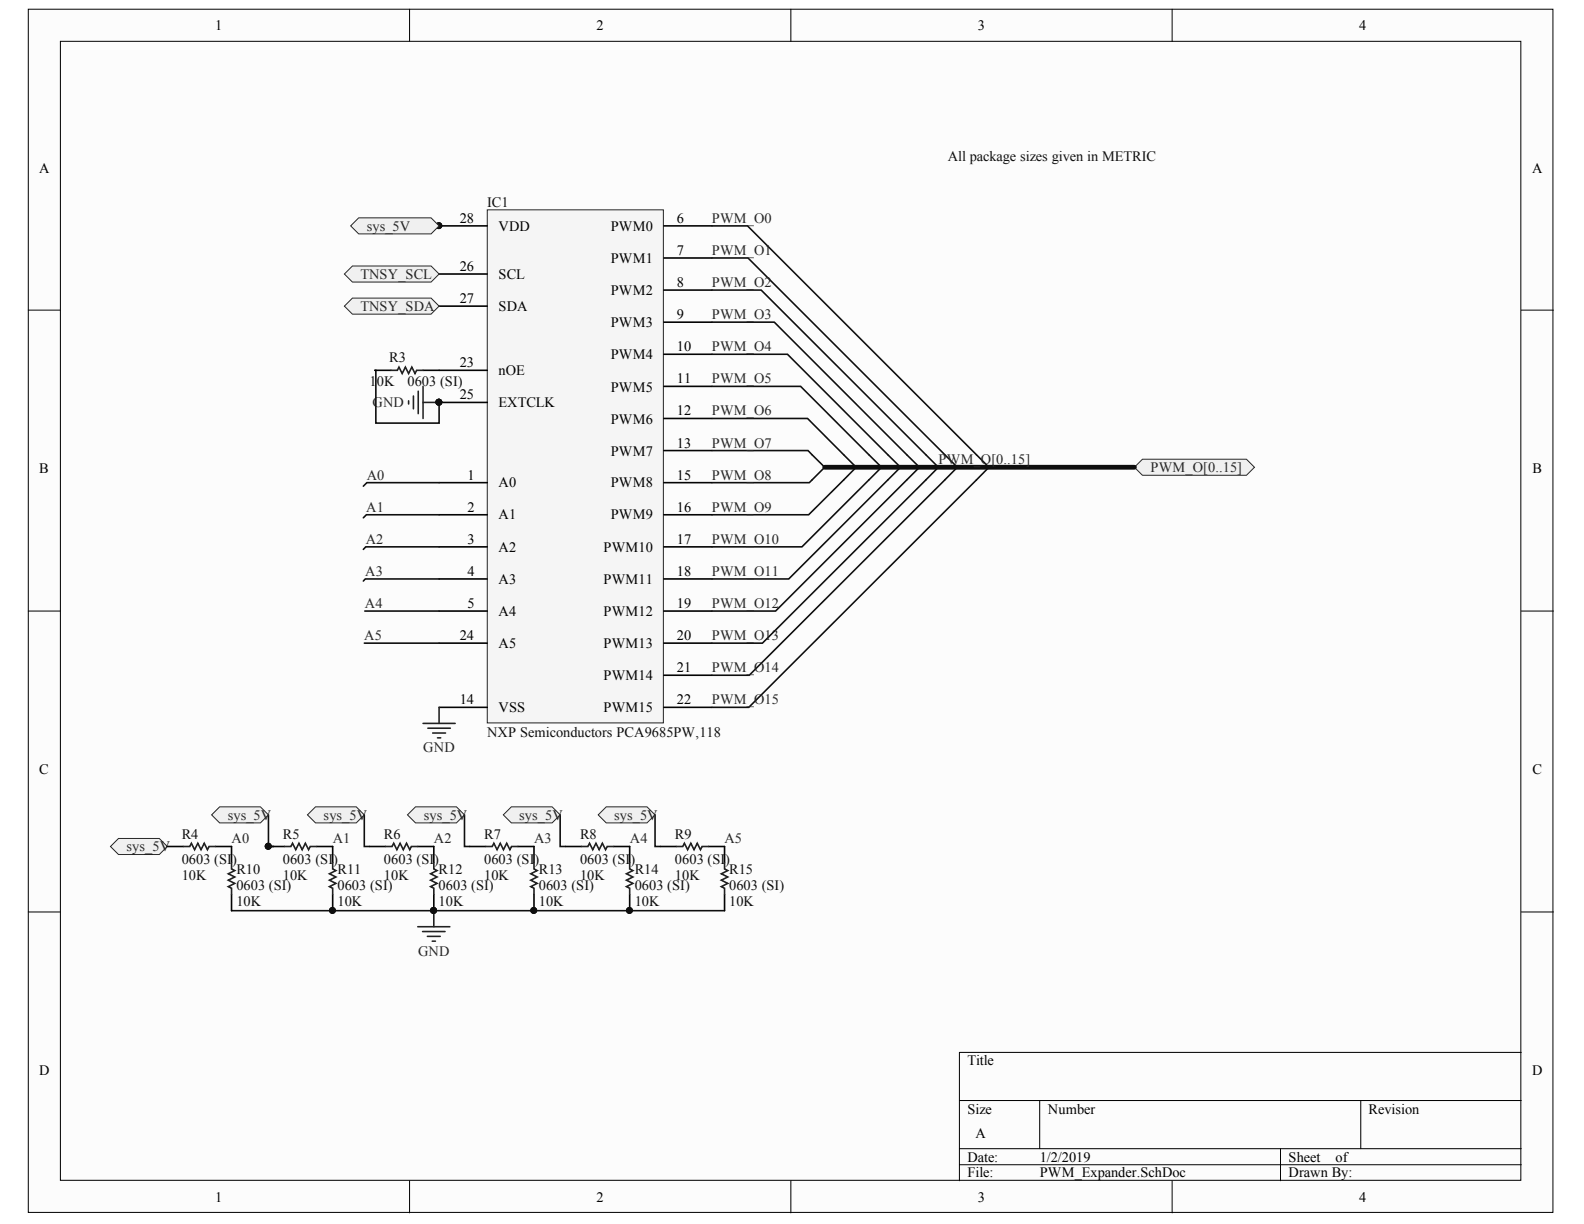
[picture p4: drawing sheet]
<svg xmlns="http://www.w3.org/2000/svg" width="279mm" height="216mm" viewBox="0 0 279 216" stroke-linecap="round" stroke-linejoin="round" font-family="sans-serif">
<g fill="#fcfcfc" stroke="#000" stroke-width=".18">
<path d="M5 1.6h268.9v212.3h-268.9z"/>
<path d="M10.7 7.3h257.6v200.9h-257.6z"/>
</g>
<g fill="none" stroke="#000" stroke-width=".18">
<path d="M72.2 1.6v5.7M139.5 1.6v5.7M206.8 1.6v5.7M5 54.7h5.7M268.3 54.7h5.7M5 107.8h5.7M268.3 107.8h5.7M5 160.9h5.7M268.3 160.9h5.7M169.2 194.1h99.1M183.4 194.1v8.5M240 194.1v8.5"/>
<path d="M268.3 185.6h-99.1v22.7M72.2 208.3v5.6M139.5 208.3v5.6M169.2 202.6h99.1M169.2 205.4h99.1M206.8 208.3v5.6M225.9 202.6v5.7"/>
</g>
<path d="M85.9 37h31.1v90.5h-31.1z" fill="#f5f5f5" stroke="#262626" stroke-width=".18"/>
<g fill="none" stroke="#000" stroke-width=".28">
<path d="M77.5 39.8h8.4M117.1 39.8h8.5M77.5 48.3h8.4M77.5 54h8.4M117.1 45.5h8.5M117.1 51.2h8.5M117.1 56.8h8.5M77.5 65.3h8.4M77.5 71h8.4M117.1 62.5h8.5M117.1 68.2h8.5M117.1 73.8h8.5"/>
<path d="M117.1 79.5h8.5M77.5 85.1h8.4M77.5 90.8h8.4M77.5 96.5h8.4M117.1 85.1h8.5M117.1 90.8h8.5M117.1 96.5h8.5M77.5 102.1h8.4M77.5 107.8h8.4M77.5 113.4h8.4M117.1 102.1h8.5M117.1 107.8h8.5"/>
<path d="M117.1 113.4h8.5M117.1 119.1h8.5M77.5 124.8h8.4M117.1 124.8h8.5"/>
</g>
<g fill="#0e0e0e" stroke="#0e0e0e" stroke-width=".18">
<circle cx="77.4" cy="70.9" r=".52"/>
<circle cx="77.4" cy="39.8" r=".52"/>
</g>
<g fill="#f0f0f0" stroke="#262626" stroke-width=".18">
<path d="M60.7 48.3l1.5-1.4h13.8l1.5 1.4-1.5 1.5h-13.8z" fill-rule="evenodd"/>
<path d="M60.7 54l1.5-1.4h13.8l1.5 1.4-1.5 1.4h-13.8z" fill-rule="evenodd"/>
</g>
<g fill="none" stroke="#262626" stroke-width=".28">
<path d="M72.1 70.7v.6M72.9 69.8v2.3M73.8 69v4M74.6 68.2v5.6M74.6 71h2.9M74.6 127.6h5.7M75.5 128.4h3.9M76.3 129.3h2.3M77.2 130.1h.5M77.5 124.8v2.8M73.7 163.5h5.7M74.5 164.3h4"/>
<path d="M75.4 165.2h2.3M76.2 166h.6M76.5 160.6v2.9"/>
</g>
<g fill="#0e0e0e" stroke="#0e0e0e" stroke-width=".18">
<circle cx="77.4" cy="70.9" r=".52"/>
<circle cx="76.5" cy="160.6" r=".52"/>
</g>
<path d="M66.1 65.3h.2v9.3h11.2v-3.6M40.8 160.6h87" fill="none" stroke="#0e0e0e" stroke-width=".28"/>
<path d="M19.5 149.3l1.4-1.4h7.2l1.4 1.4-1.4 1.4h-7.2z" fill-rule="evenodd" fill="#f0f0f0" stroke="#262626" stroke-width=".18"/>
<path d="M47.4 143.7v5.6h.9M64.3 143.7v5.6h.9M81.9 143.7v5.6h1M98.8 143.7v5.6h.9M115.5 143.7v5.6h1" fill="none" stroke="#0e0e0e" stroke-width=".28"/>
<circle cx="47.3" cy="149.3" r=".52" fill="#0e0e0e" stroke="#0e0e0e" stroke-width=".18"/>
<g fill="#f0f0f0" stroke="#262626" stroke-width=".18">
<path d="M37.3 143.7l1.4-1.4h7.2l1.5 1.4-1.5 1.5h-7.2z" fill-rule="evenodd"/>
<path d="M54.2 143.7l1.4-1.4h7.2l1.5 1.4-1.5 1.5h-7.2z" fill-rule="evenodd"/>
<path d="M71.9 143.7l1.4-1.4h7.2l1.4 1.4-1.4 1.5h-7.2z" fill-rule="evenodd"/>
<path d="M88.8 143.7l1.4-1.4h7.2l1.4 1.4-1.4 1.5h-7.2z" fill-rule="evenodd"/>
<path d="M105.5 143.7l1.4-1.4h7.2l1.4 1.4-1.4 1.5h-7.2z" fill-rule="evenodd"/>
<path d="M200.1 82.4l1.4-1.4h18.4l1.4 1.4-1.4 1.4h-18.4z" fill-rule="evenodd"/>
</g>
<path d="M145.5 82.4h54.6" fill="none" stroke="#0e0e0e" stroke-width=".85"/>
<g fill="none" stroke="#0e0e0e" stroke-width=".28">
<path d="M125.6 39.8h6.3l42.5 42.6-42.3 42.4h-6.5M125.6 45.5h6.3l37 36.9-36.7 36.7h-6.6M125.6 51.2h8.7l31.2 31.2-31 31h-8.9M125.6 56.8h11l25.6 25.6-25.4 25.4h-11.2M125.6 62.5h13.3l19.9 19.9-19.7 19.7h-13.5M125.6 68.2h15.6l14.3 14.2-14 14.1h-15.9M125.6 73.8h16.8l8.6 8.6-8.4 8.4h-17M125.6 79.5h16.9l3 2.9-2.7 2.7h-17.2M77.5 85.1h-12.8l-.6 .7M77.5 90.8h-12.9l-.5 .5M77.5 96.5h-13l-.4 .4M64.3 113.4h13.2"/>
<path d="M64.3 107.8h13.2M77.5 102.1h-13.1l-.3 .4"/>
</g>
<path d="M61.9 39.8l1.4-1.4h12.7l1.5 1.4-1.5 1.5h-12.7z" fill-rule="evenodd" fill="#f0f0f0" stroke="#262626" stroke-width=".18"/>
<g fill="none" stroke="#000" stroke-width=".28">
<path d="M66.1 65.3h2.9M74.6 65.3h2.9M29.5 149.3h2.8M38 149.3h2.8v2.8M40.8 157.8v2.8M47.4 149.3h2.8M55.8 149.3h2.9v2.8M58.7 157.8v2.8M65.2 149.3h2.8M73.7 149.3h2.8v2.8M76.5 157.8v2.8M82.9 149.3h2.8"/>
<path d="M91.4 149.3h2.8v2.8M94.2 157.8v2.8M99.7 149.3h2.9M108.2 149.3h2.9v2.8M111.1 157.8v2.8M116.5 149.3h2.8M125 149.3h2.8v2.8M127.8 157.8v2.8"/>
</g>
<g fill="none" stroke="#1c1c1c" stroke-width=".28">
<path d="M69 65.3h1.1l.3-.5 .5 1.1 .6-1.1 .6 1.1 .5-1.1 .6 1.1 .3-.6h1.1M32.3 149.3h1.2l.3-.6 .5 1.2 .6-1.2 .6 1.2 .5-1.2 .6 1.2 .3-.6h1.1M40.8 152.1v1.2l.6 .3-1.1 .5 1.1 .6-1.1 .6 1.1 .5-1.1 .6 .5 .3v1.1M50.2 149.3h1.1l.3-.6 .6 1.2 .5-1.2 .6 1.2 .6-1.2 .5 1.2 .3-.6h1.1M58.7 152.1v1.2l.5 .3-1.1 .5 1.1 .6-1.1 .6 1.1 .5-1.1 .6 .6 .3v1.1M68 149.3h1.2l.2-.6 .6 1.2 .6-1.2 .5 1.2 .6-1.2 .6 1.2 .3-.6h1.1M76.5 152.1v1.2l.6 .3-1.1 .5 1.1 .6-1.1 .6 1.1 .5-1.1 .6 .5 .3v1.1M85.7 149.3h1.1l.3-.6 .6 1.2 .5-1.2 .6 1.2 .6-1.2 .5 1.2 .3-.6h1.2M94.2 152.1v1.2l.6 .3-1.2 .5 1.2 .6-1.2 .6 1.2 .5-1.2 .6 .6 .3v1.1M102.6 149.3h1.1l.3-.6 .6 1.2 .5-1.2 .6 1.2 .6-1.2 .5 1.2 .3-.6h1.1M111.1 152.1v1.2l.5 .3-1.1 .5 1.1 .6-1.1 .6 1.1 .5-1.1 .6 .6 .3v1.1M119.3 149.3h1.1l.3-.6 .6 1.2 .6-1.2 .5 1.2 .6-1.2 .6 1.2 .2-.6h1.2"/>
<path d="M127.8 152.1v1.2l.6 .3-1.2 .5 1.2 .6-1.2 .6 1.2 .5-1.2 .6 .6 .3v1.1"/>
</g>
<g fill="#0e0e0e" stroke="#0e0e0e" stroke-width=".18">
<circle cx="47.3" cy="149.3" r=".52"/>
<circle cx="58.6" cy="160.6" r=".52"/>
<circle cx="76.5" cy="160.6" r=".52"/>
<circle cx="94.1" cy="160.6" r=".52"/>
<circle cx="111" cy="160.6" r=".52"/>
</g>
<g font-size="2.5">
<text x="38" y="5.3">1</text>
<text x="105.2" y="5.3">2</text>
<text x="172.5" y="5.3">3</text>
<text x="239.7" y="5.3">4</text>
<text x="6.9" y="30.4">A</text>
<text x="270.2" y="30.4">A</text>
<text x="81.1" y="39.3">28</text>
<text x="87.9" y="40.7">VDD</text>
<text x="107.7" y="40.7">PWM0</text>
<text x="119.4" y="39.3">6</text>
<text x="81.1" y="47.8">26</text>
<text x="107.7" y="46.4">PWM1</text>
<text x="119.4" y="45">7</text>
<text x="81.1" y="53.4">27</text>
<text x="87.9" y="49.2">SCL</text>
<text x="107.7" y="52.1">PWM2</text>
<text x="119.4" y="50.6">8</text>
<text x="87.9" y="54.9">SDA</text>
<text x="107.7" y="57.7">PWM3</text>
<text x="119.4" y="56.3">9</text>
<text x="81.1" y="64.8">23</text>
<text x="107.7" y="63.4">PWM4</text>
<text x="119.4" y="62">10</text>
<text x="81.1" y="70.4">25</text>
<text x="87.9" y="66.2">nOE</text>
<text x="87.9" y="71.9">EXTCLK</text>
<text x="107.7" y="69.1">PWM5</text>
<text x="119.4" y="67.6">11</text>
<text x="107.7" y="74.7">PWM6</text>
<text x="119.4" y="73.3">12</text>
<text x="6.9" y="83.5">B</text>
<text x="107.7" y="80.4">PWM7</text>
<text x="119.4" y="79">13</text>
<text x="270.3" y="83.5">B</text>
<text x="82.4" y="84.6">1</text>
<text x="87.9" y="86">A0</text>
<text x="107.7" y="86">PWM8</text>
<text x="119.4" y="84.6">15</text>
<text x="82.4" y="90.3">2</text>
<text x="82.4" y="95.9">3</text>
<text x="87.9" y="91.6">A1</text>
<text x="107.7" y="91.6">PWM9</text>
<text x="119.4" y="90.3">16</text>
<text x="119.4" y="95.9">17</text>
<text x="82.4" y="101.6">4</text>
<text x="87.9" y="97.3">A2</text>
<text x="106.5" y="97.3">PWM10</text>
<text x="119.4" y="101.6">18</text>
<text x="82.4" y="107.3">5</text>
<text x="87.9" y="103">A3</text>
<text x="106.5" y="103">PWM11</text>
<text x="119.4" y="107.3">19</text>
<text x="81.1" y="112.9">24</text>
<text x="87.9" y="108.6">A4</text>
<text x="106.5" y="108.6">PWM12</text>
<text x="119.4" y="112.9">20</text>
<text x="87.9" y="114.3">A5</text>
<text x="106.5" y="114.3">PWM13</text>
<text x="106.5" y="119.9">PWM14</text>
<text x="119.4" y="118.6">21</text>
<text x="81.1" y="124.3">14</text>
<text x="87.9" y="125.6">VSS</text>
<text x="106.5" y="125.6">PWM15</text>
<text x="119.4" y="124.3">22</text>
<text x="6.9" y="136.6">C</text>
<text x="270.3" y="136.6">C</text>
<text x="6.9" y="189.7">D</text>
<text x="170.6" y="187.9">Title</text>
<text x="270.2" y="189.7">D</text>
<text x="170.6" y="196.4">Size</text>
<text x="184.8" y="196.4">Number</text>
<text x="241.4" y="196.4">Revision</text>
<text x="172.1" y="200.7">A</text>
<text x="170.6" y="204.9">Date:</text>
<text x="170.6" y="207.7">File:</text>
<text x="183.4" y="204.9">1/2/2019</text>
<text x="183.4" y="207.7">PWM_Expander.SchDoc</text>
<text x="227.3" y="204.9">Sheet</text>
<text x="227.3" y="207.7">Drawn By:</text>
<text x="235.6" y="204.9">of</text>
<text x="38" y="212">1</text>
<text x="105.2" y="212">2</text>
<text x="172.5" y="212">3</text>
<text x="239.7" y="212">4</text>
</g>
<g font-size="2.5" fill="#0e0e0e">
<text x="167.2" y="28.4">All package sizes given in METRIC</text>
<text x="85.9" y="36.4">IC1</text>
<text x="68.7" y="63.9">R3</text>
<text x="65.2" y="68.1">10K</text>
<text x="71.9" y="68.1">0603 (SI)</text>
<text x="85.9" y="129.9">NXP Semiconductors PCA9685PW,118</text>
<text x="32" y="147.9">R4</text>
<text x="49.9" y="147.9">R5</text>
<text x="67.7" y="147.9">R6</text>
<text x="85.4" y="147.9">R7</text>
<text x="102.3" y="147.9">R8</text>
<text x="119.1" y="147.9">R9</text>
<text x="32" y="152.4">0603 (SI)</text>
<text x="32" y="155.3">10K</text>
<text x="41.7" y="154.1">R10</text>
<text x="49.9" y="152.4">0603 (SI)</text>
<text x="49.9" y="155.3">10K</text>
<text x="59.5" y="154.1">R11</text>
<text x="67.7" y="152.4">0603 (SI)</text>
<text x="67.7" y="155.3">10K</text>
<text x="77.4" y="154.1">R12</text>
<text x="85.4" y="152.4">0603 (SI)</text>
<text x="85.4" y="155.3">10K</text>
<text x="95" y="154.1">R13</text>
<text x="102.3" y="152.4">0603 (SI)</text>
<text x="102.3" y="155.3">10K</text>
<text x="112" y="154.1">R14</text>
<text x="119.1" y="152.4">0603 (SI)</text>
<text x="119.1" y="155.3">10K</text>
<text x="128.6" y="154.1">R15</text>
<text x="41.7" y="157">0603 (SI)</text>
<text x="41.7" y="159.8">10K</text>
<text x="59.5" y="157">0603 (SI)</text>
<text x="59.5" y="159.8">10K</text>
<text x="77.4" y="157">0603 (SI)</text>
<text x="77.4" y="159.8">10K</text>
<text x="95" y="157">0603 (SI)</text>
<text x="95" y="159.8">10K</text>
<text x="112" y="157">0603 (SI)</text>
<text x="112" y="159.8">10K</text>
<text x="128.6" y="157">0603 (SI)</text>
<text x="128.6" y="159.8">10K</text>
</g>
<g font-size="2.5" fill="#262626">
<text x="64.7" y="40.7">sys_5V</text>
<text x="125.6" y="39.3">PWM_O0</text>
<text x="125.6" y="45">PWM_O1</text>
<text x="63.6" y="49.2">TNSY_SCL</text>
<text x="125.6" y="50.6">PWM_O2</text>
<text x="63.6" y="54.9">TNSY_SDA</text>
<text x="125.6" y="56.3">PWM_O3</text>
<text x="125.6" y="62">PWM_O4</text>
<text x="65.7" y="71.9">GND</text>
<text x="125.6" y="67.6">PWM_O5</text>
<text x="125.6" y="73.3">PWM_O6</text>
<text x="125.6" y="79">PWM_O7</text>
<text x="165.6" y="81.9">PWM_O[0..15]</text>
<text x="202.9" y="83.3">PWM_O[0..15]</text>
<text x="64.7" y="84.6">A0</text>
<text x="125.6" y="84.6">PWM_O8</text>
<text x="64.5" y="95.9">A2</text>
<text x="64.6" y="90.3">A1</text>
<text x="125.6" y="90.3">PWM_O9</text>
<text x="125.6" y="95.9">PWM_O10</text>
<text x="64.4" y="101.6">A3</text>
<text x="125.6" y="101.6">PWM_O11</text>
<text x="64.3" y="107.3">A4</text>
<text x="125.6" y="107.3">PWM_O12</text>
<text x="64.3" y="112.9">A5</text>
<text x="125.6" y="112.9">PWM_O13</text>
<text x="125.6" y="118.6">PWM_O14</text>
<text x="125.6" y="124.3">PWM_O15</text>
<text x="74.7" y="132.7">GND</text>
<text x="40.2" y="144.6">sys_5V</text>
<text x="40.8" y="148.8">A0</text>
<text x="57.1" y="144.6">sys_5V</text>
<text x="58.7" y="148.8">A1</text>
<text x="74.7" y="144.6">sys_5V</text>
<text x="76.5" y="148.8">A2</text>
<text x="91.6" y="144.6">sys_5V</text>
<text x="94.2" y="148.8">A3</text>
<text x="108.3" y="144.6">sys_5V</text>
<text x="111.1" y="148.8">A4</text>
<text x="127.8" y="148.8">A5</text>
<text x="22.3" y="150.1">sys_5V</text>
<text x="73.7" y="168.5">GND</text>
</g>
</svg>
